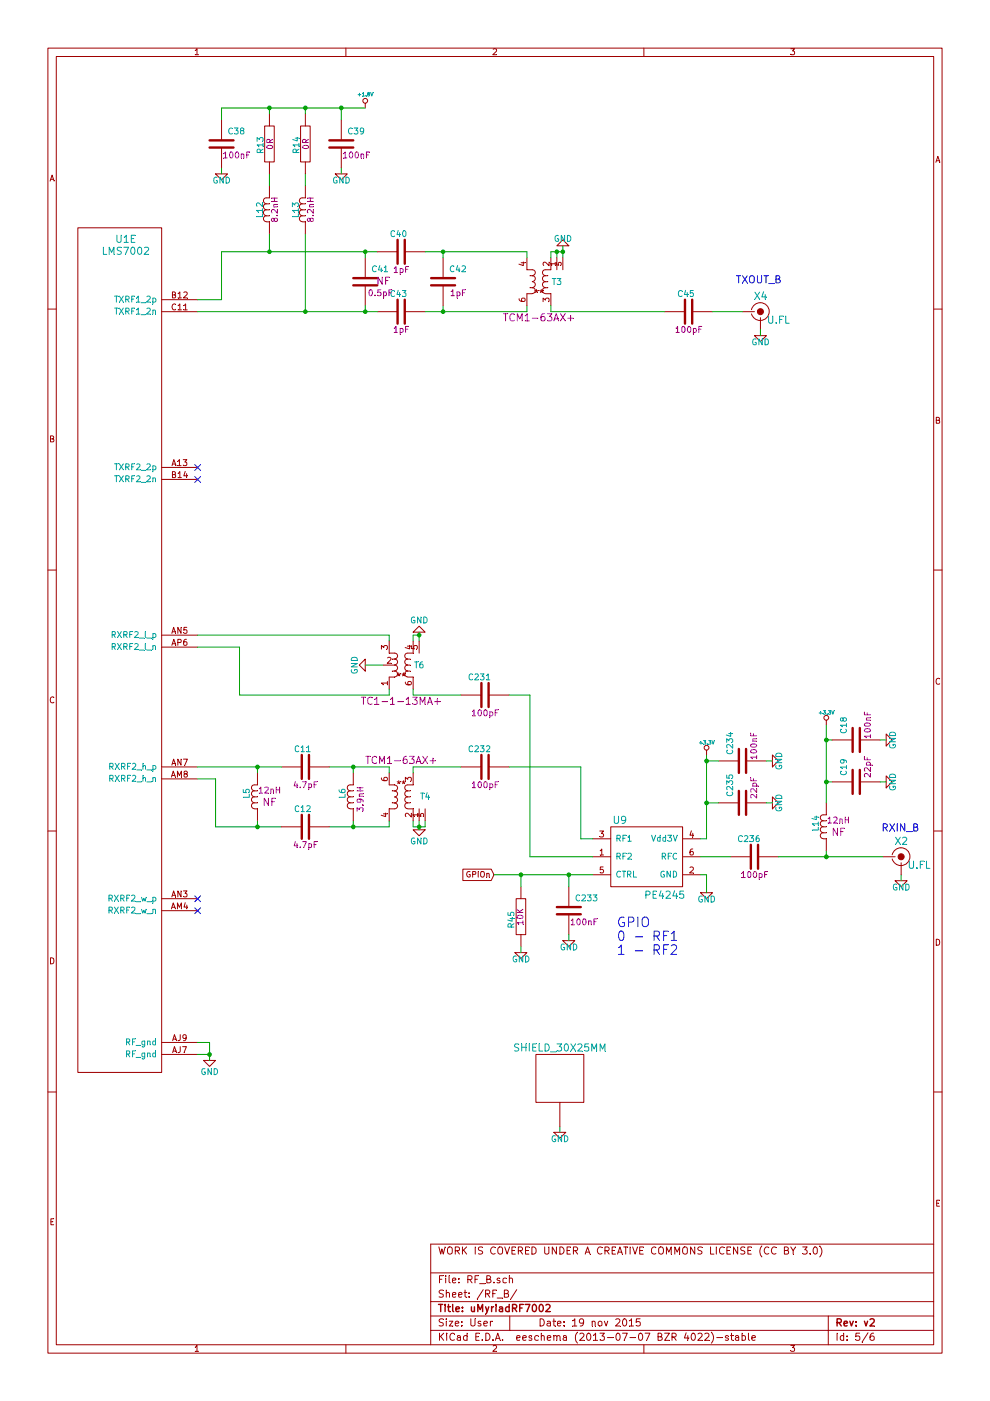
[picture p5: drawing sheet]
EESchema Schematic File Version 2
LIBS:power
LIBS:LMS7002EVB
LIBS:uMyriad7002-cache
EELAYER 27 0
EELAYER END
$Descr User 8266 11692
encoding utf-8
Sheet 5 6
Title "uMyriadRF7002"
Date "19 nov 2015"
Rev "v2"
Comp ""
Comment1 "WORK IS COVERED UNDER A CREATIVE COMMONS LICENSE (CC BY 3.0)"
Comment2 ""
Comment3 ""
Comment4 ""
$EndDescr
$Comp
L LMS7002 U1
U 5 1
P 650 1900
F 0 "U1" H 1050 1800 60  0000 C CNN
F 1 "LMS7002" H 1050 1700 60  0000 C CNN
F 2 "aQFN-261" H 1050 2050 60  0001 C CNN
F 3 "~" H 650 1900 60  0000 C CNN
	5    650  1900
	1    0    0    -1  
$EndComp
$Comp
L GND #PWR063
U 1 1
P 1750 8850
F 0 "#PWR063" H 1750 8950 50  0001 C CNN
F 1 "GND" H 1750 8750 50  0000 C CNN
F 2 "" H 1750 8850 60  0001 C CNN
F 3 "" H 1750 8850 60  0001 C CNN
	1    1750 8850
	1    0    0    -1  
$EndComp
NoConn ~ 1650 3900
NoConn ~ 1650 4000
$Comp
L 8.2NH_0402 L13
U 1 1
P 2550 1750
F 0 "L13" V 2475 1750 50  0000 C CNN
F 1 "8.2NH_0402" H 2600 2000 50  0001 C CNN
F 2 "IND_0402" H 2550 2100 60  0001 C CNN
F 3 "" H 2550 1750 60  0000 C CNN
F 4 "Coilcraft" H 2550 2400 60  0001 C CNN "Vendor"
F 5 "0402HP-8N2XJLU" H 2600 2300 60  0001 C CNN "Vendor Part Number"
F 6 "Coilcraft" H 2550 2500 60  0001 C CNN "Manufacturer"
F 7 "0402HP-8N2XJLU" H 2600 2600 60  0001 C CNN "Manufacturer Part Number"
F 8 "Inductor, 8.2 nH, 0402, 5%," H 2550 2200 60  0001 C CNN "Description"
F 9 "8.2nH" V 2600 1750 50  0000 C CNN "Component Value"
	1    2550 1750
	1    0    0    -1  
$EndComp
$Comp
L 8.2NH_0402 L12
U 1 1
P 2250 1750
F 0 "L12" V 2175 1750 50  0000 C CNN
F 1 "8.2NH_0402" H 2300 2000 50  0001 C CNN
F 2 "IND_0402" H 2250 2100 60  0001 C CNN
F 3 "" H 2250 1750 60  0000 C CNN
F 4 "Coilcraft" H 2250 2400 60  0001 C CNN "Vendor"
F 5 "0402HP-8N2XJLU" H 2300 2300 60  0001 C CNN "Vendor Part Number"
F 6 "Coilcraft" H 2250 2500 60  0001 C CNN "Manufacturer"
F 7 "0402HP-8N2XJLU" H 2300 2600 60  0001 C CNN "Manufacturer Part Number"
F 8 "Inductor, 8.2 nH, 0402, 5%," H 2250 2200 60  0001 C CNN "Description"
F 9 "8.2nH" V 2300 1750 50  0000 C CNN "Component Value"
	1    2250 1750
	1    0    0    -1  
$EndComp
$Comp
L 1PF_0402 C43
U 1 1
P 3350 2600
F 0 "C43" V 3500 2550 50  0000 L CNN
F 1 "1PF_0402" H 3140 2870 50  0001 L CNN
F 2 "SMD0402" H 3340 2950 39  0001 C CNN
F 3 "~" H 3350 2600 60  0000 C CNN
F 4 "DigiKey" H 3340 3340 60  0001 C CNN "Vendor"
F 5 "445-4854-1-ND" H 3330 3430 60  0001 C CNN "Vendor Part Number"
F 6 "TDK Corporation" H 3350 3250 60  0001 C CNN "Manufacturer"
F 7 "C1005C0G1H010B050BA" H 3290 3150 60  0001 C CNN "Manufacturer Part Number"
F 8 "CAP CER, 1PF, 50V, NP0, 0402," H 3370 3040 60  0001 C CNN "Description"
F 9 "1pF" V 3200 2600 50  0000 C CNN "Component Value"
	1    3350 2600
	0    -1   -1   0   
$EndComp
$Comp
L 1PF_0402 C40
U 1 1
P 3350 2100
F 0 "C40" V 3500 2050 50  0000 L CNN
F 1 "1PF_0402" H 3140 2370 50  0001 L CNN
F 2 "SMD0402" H 3340 2450 39  0001 C CNN
F 3 "~" H 3350 2100 60  0000 C CNN
F 4 "DigiKey" H 3340 2840 60  0001 C CNN "Vendor"
F 5 "445-4854-1-ND" H 3330 2930 60  0001 C CNN "Vendor Part Number"
F 6 "TDK Corporation" H 3350 2750 60  0001 C CNN "Manufacturer"
F 7 "C1005C0G1H010B050BA" H 3290 2650 60  0001 C CNN "Manufacturer Part Number"
F 8 "CAP CER, 1PF, 50V, NP0, 0402," H 3370 2540 60  0001 C CNN "Description"
F 9 "1pF" V 3200 2100 50  0000 C CNN "Component Value"
	1    3350 2100
	0    -1   -1   0   
$EndComp
$Comp
L 1PF_0402 C42
U 1 1
P 3700 2350
F 0 "C42" H 3750 2450 50  0000 L CNN
F 1 "1PF_0402" H 3490 2620 50  0001 L CNN
F 2 "SMD0402" H 3690 2700 39  0001 C CNN
F 3 "~" H 3700 2350 60  0000 C CNN
F 4 "DigiKey" H 3690 3090 60  0001 C CNN "Vendor"
F 5 "445-4854-1-ND" H 3680 3180 60  0001 C CNN "Vendor Part Number"
F 6 "TDK Corporation" H 3700 3000 60  0001 C CNN "Manufacturer"
F 7 "C1005C0G1H010B050BA" H 3640 2900 60  0001 C CNN "Manufacturer Part Number"
F 8 "CAP CER, 1PF, 50V, NP0, 0402," H 3720 2790 60  0001 C CNN "Description"
F 9 "1pF" H 3825 2250 50  0000 C CNN "Component Value"
	1    3700 2350
	1    0    0    -1  
$EndComp
$Comp
L 0.5PF_0402_NF C41
U 1 1
P 3050 2350
F 0 "C41" H 3100 2450 50  0000 L CNN
F 1 "0.5PF_0402_NF" H 2840 2620 50  0001 L CNN
F 2 "SMD0402" H 3040 2700 39  0001 C CNN
F 3 "" H 3050 2350 60  0000 C CNN
F 4 "DigiKey" H 3040 3090 60  0001 C CNN "Vendor"
F 5 "311-1001-1-ND" H 3030 3180 60  0001 C CNN "Vendor Part Number"
F 6 "Yageo" H 3050 3000 60  0001 C CNN "Manufacturer"
F 7 "CC0402CRNPO9BNR50" H 2990 2900 60  0001 C CNN "Manufacturer Part Number"
F 8 "CAP CER, 0.5PF, 50V, NPO, 0402," H 3070 2790 60  0001 C CNN "Description"
F 9 "0.5pF" H 3175 2250 50  0000 C CNN "Component Value"
F 10 "NF" H 3200 2350 60  0000 C CNN "Assemble"
	1    3050 2350
	1    0    0    -1  
$EndComp
$Comp
L 100PF_0402 C45
U 1 1
P 5750 2600
F 0 "C45" V 5900 2550 50  0000 L CNN
F 1 "100PF_0402" H 5950 2650 50  0001 L CNN
F 2 "SMD0402" H 5700 2600 60  0001 C CNN
F 3 "~" H 5800 2700 60  0000 C CNN
F 4 "Digi-Key" H 5900 2800 60  0001 C CNN "Vendor"
F 5 "311-1024-1-ND" H 6000 2900 60  0001 C CNN "Vendor Part Number"
F 6 "Yageo" H 6100 3000 60  0001 C CNN "Manufacturer"
F 7 "CC0402JRNPO9BN101" H 6200 3100 60  0001 C CNN "Manufacturer Part Number"
F 8 "CAP CER, 100PF, 50V, 5%, NPO, 0402," H 6300 3200 60  0001 C CNN "Description"
F 9 "100pF" V 5600 2600 50  0000 C CNN "Component Value"
	1    5750 2600
	0    -1   -1   0   
$EndComp
$Comp
L 100NF_0402 C39
U 1 1
P 2850 1200
F 0 "C39" H 2900 1300 50  0000 L CNN
F 1 "100NF_0402" H 3050 1250 50  0001 L CNN
F 2 "SMD0402" H 2800 1200 60  0001 C CNN
F 3 "~" H 2850 1200 60  0000 C CNN
F 4 "DigiKey" H 2950 1700 60  0001 C CNN "Vendor"
F 5 "311-1047-1-ND" H 3000 1800 60  0001 C CNN "Vendor Part Number"
F 6 "Yageo" H 2900 1600 60  0001 C CNN "Manufacturer"
F 7 "CC0402ZRY5V7BB104" H 2950 1500 60  0001 C CNN "Manufacturer Part Number"
F 8 "CAP, CER, 0.1UF, 16V, Y5V, 0402," H 3050 1400 60  0001 C CNN "Description"
F 9 "100nF" H 2975 1100 50  0000 C CNN "Component Value"
	1    2850 1200
	1    0    0    -1  
$EndComp
$Comp
L 100NF_0402 C38
U 1 1
P 1850 1200
F 0 "C38" H 1900 1300 50  0000 L CNN
F 1 "100NF_0402" H 2050 1250 50  0001 L CNN
F 2 "SMD0402" H 1800 1200 60  0001 C CNN
F 3 "~" H 1850 1200 60  0000 C CNN
F 4 "DigiKey" H 1950 1700 60  0001 C CNN "Vendor"
F 5 "311-1047-1-ND" H 2000 1800 60  0001 C CNN "Vendor Part Number"
F 6 "Yageo" H 1900 1600 60  0001 C CNN "Manufacturer"
F 7 "CC0402ZRY5V7BB104" H 1950 1500 60  0001 C CNN "Manufacturer Part Number"
F 8 "CAP, CER, 0.1UF, 16V, Y5V, 0402," H 2050 1400 60  0001 C CNN "Description"
F 9 "100nF" H 1975 1100 50  0000 C CNN "Component Value"
	1    1850 1200
	1    0    0    -1  
$EndComp
$Comp
L GND #PWR064
U 1 1
P 1850 1450
F 0 "#PWR064" H 1850 1550 50  0001 C CNN
F 1 "GND" H 1850 1390 50  0000 C CNN
F 2 "" H 1850 1450 60  0001 C CNN
F 3 "" H 1850 1450 60  0001 C CNN
	1    1850 1450
	1    0    0    -1  
$EndComp
$Comp
L +1.8V #PWR065
U 1 1
P 3050 900
F 0 "#PWR065" H 3050 1040 20  0001 C CNN
F 1 "+1.8V" H 3050 1010 30  0000 C CNN
F 2 "" H 3050 900 60  0000 C CNN
F 3 "" H 3050 900 60  0000 C CNN
	1    3050 900 
	1    0    0    -1  
$EndComp
$Comp
L GND #PWR066
U 1 1
P 2850 1450
F 0 "#PWR066" H 2850 1550 50  0001 C CNN
F 1 "GND" H 2850 1390 50  0000 C CNN
F 2 "" H 2850 1450 60  0001 C CNN
F 3 "" H 2850 1450 60  0001 C CNN
	1    2850 1450
	1    0    0    -1  
$EndComp
$Comp
L GND #PWR067
U 1 1
P 4700 2050
F 0 "#PWR067" H 4700 2150 50  0001 C CNN
F 1 "GND" H 4700 1990 50  0000 C CNN
F 2 "" H 4700 2050 60  0001 C CNN
F 3 "" H 4700 2050 60  0001 C CNN
	1    4700 2050
	-1   0    0    1   
$EndComp
$Comp
L GND #PWR068
U 1 1
P 3500 6925
F 0 "#PWR068" H 3500 7025 50  0001 C CNN
F 1 "GND" H 3500 6825 50  0000 C CNN
F 2 "" H 3500 6925 60  0001 C CNN
F 3 "" H 3500 6925 60  0001 C CNN
	1    3500 6925
	-1   0    0    -1  
$EndComp
$Comp
L U.FL X4
U 1 1
P 6350 2600
F 0 "X4" H 6350 2725 60  0000 C CNN
F 1 "U.FL" H 6500 2525 60  0000 C CNN
F 2 "U.FL" H 6325 2600 60  0001 C CNN
F 3 "" H 6500 2615 60  0000 C CNN
F 4 "Digi-Key" H 6575 3015 60  0001 C CNN "Vendor"
F 5 "WM5587CT-ND" H 6675 3115 60  0001 C CNN "Vendor Part Number"
F 6 "Molex Inc" H 6775 3215 60  0001 C CNN "Manufacturer"
F 7 "0734120110" H 6875 3315 60  0001 C CNN "Manufacturer Part Number"
F 8 "CONN UMC RCPT STR 50 OHM SMD" H 6975 3415 60  0001 C CNN "Description"
	1    6350 2600
	1    0    0    -1  
$EndComp
$Comp
L GND #PWR069
U 1 1
P 6350 2800
F 0 "#PWR069" H 6350 2900 50  0001 C CNN
F 1 "GND" H 6350 2740 50  0000 C CNN
F 2 "" H 6350 2800 60  0001 C CNN
F 3 "" H 6350 2800 60  0001 C CNN
	1    6350 2800
	1    0    0    -1  
$EndComp
Text Notes 6525 2375 2    60   ~ 0
TXOUT_B
NoConn ~ 1650 7500
NoConn ~ 1650 7600
$Comp
L TR_TC1 T6
U 1 1
P 3350 5550
F 0 "T6" H 3500 5550 50  0000 C CNN
F 1 "TR_TC1" H 3350 5925 50  0001 C CNN
F 2 "TC1-1-13MA+" H 3375 6025 60  0001 C CNN
F 3 "" H 3350 5790 60  0000 C CNN
F 4 "Municom" H 3350 6475 60  0001 C CNN "Vendor"
F 5 "TC1-1-13MA+" H 3400 6600 60  0001 C CNN "Vendor Part Number"
F 6 "Mini-Circuits" H 3400 6375 60  0001 C CNN "Manufacturer"
F 7 "TC1-1-13MA+" H 3475 6275 60  0001 C CNN "Manufacturer Part Number"
F 8 "RF Transformer, 4.5 - 3000 MHz, RF Power 0.25 Watt, Ratio 1:1, 50 Ohm," H 3575 6150 60  0001 C CNN "Description"
F 9 "TC1-1-13MA+" H 3350 5850 60  0000 C CNN "Component Value"
	1    3350 5550
	1    0    0    1   
$EndComp
$Comp
L GND #PWR070
U 1 1
P 3500 5275
F 0 "#PWR070" H 3500 5375 50  0001 C CNN
F 1 "GND" H 3500 5175 50  0000 C CNN
F 2 "" H 3500 5275 60  0001 C CNN
F 3 "" H 3500 5275 60  0001 C CNN
	1    3500 5275
	1    0    0    1   
$EndComp
$Comp
L GND #PWR071
U 1 1
P 3050 5550
F 0 "#PWR071" H 3050 5650 50  0001 C CNN
F 1 "GND" H 3050 5460 50  0000 C CNN
F 2 "" H 3050 5550 60  0001 C CNN
F 3 "" H 3050 5550 60  0001 C CNN
	1    3050 5550
	0    1    -1   0   
$EndComp
$Comp
L PE4245 U9
U 1 1
P 5100 6900
F 0 "U9" H 5175 6950 60  0000 C CNN
F 1 "PE4245" H 5550 6325 60  0000 C CNN
F 2 "6-DFN_PE4245" H 5300 6950 60  0001 C CNN
F 3 "~" H 5400 7050 60  0000 C CNN
F 4 "Digi-Key" H 5500 7150 60  0001 C CNN "Supplier"
F 5 "1046-1024-1-ND" H 5600 7250 60  0001 C CNN "Supplier Part Number"
F 6 "Peregrine Semiconductor" H 5700 7350 60  0001 C CNN "Manufacturer"
F 7 "4245-52" H 5800 7450 60  0001 C CNN "Manufacturer Part Number"
F 8 "IC RF SWITCH SPDT 50 OHM 6-DFN" H 5900 7550 60  0001 C CNN "Description"
	1    5100 6900
	1    0    0    -1  
$EndComp
$Comp
L 22PF_0402 C235
U 1 1
P 6200 6700
F 0 "C235" H 6250 6800 50  0000 L CNN
F 1 "22PF_0402" H 6400 6750 50  0001 L CNN
F 2 "SMD0402" H 6150 6700 39  0001 C CNN
F 3 "~" H 6200 6700 60  0000 C CNN
F 4 "DigiKey" H 6350 6900 60  0001 C CNN "Vendor"
F 5 "311-1018-1-ND" H 6450 7000 60  0001 C CNN "Vendor Part Number"
F 6 "Yageo" H 6550 7100 60  0001 C CNN "Manufacturer"
F 7 "CC0402JRNPO9BN220" H 6650 7200 60  0001 C CNN "Manufacturer Part Number"
F 8 "CAP CER, 22PF, 50V, 5%, NPO, 0402," H 6750 7300 60  0001 C CNN "Description"
F 9 "22pF" H 6325 6600 50  0000 C CNN "Component Value"
	1    6200 6700
	0    -1   -1   0   
$EndComp
$Comp
L 100NF_0402 C234
U 1 1
P 6200 6350
F 0 "C234" H 6250 6450 50  0000 L CNN
F 1 "100NF_0402" H 6400 6400 50  0001 L CNN
F 2 "SMD0402" H 6150 6350 60  0001 C CNN
F 3 "~" H 6200 6350 60  0000 C CNN
F 4 "DigiKey" H 6300 6850 60  0001 C CNN "Vendor"
F 5 "311-1047-1-ND" H 6350 6950 60  0001 C CNN "Vendor Part Number"
F 6 "Yageo" H 6250 6750 60  0001 C CNN "Manufacturer"
F 7 "CC0402ZRY5V7BB104" H 6300 6650 60  0001 C CNN "Manufacturer Part Number"
F 8 "CAP, CER, 0.1UF, 16V, Y5V, 0402," H 6400 6550 60  0001 C CNN "Description"
F 9 "100nF" H 6325 6250 50  0000 C CNN "Component Value"
	1    6200 6350
	0    -1   -1   0   
$EndComp
$Comp
L GND #PWR072
U 1 1
P 6450 6700
F 0 "#PWR072" H 6450 6800 50  0001 C CNN
F 1 "GND" H 6450 6640 50  0000 C CNN
F 2 "" H 6450 6700 60  0001 C CNN
F 3 "" H 6450 6700 60  0001 C CNN
	1    6450 6700
	0    -1   -1   0   
$EndComp
$Comp
L GND #PWR073
U 1 1
P 6450 6350
F 0 "#PWR073" H 6450 6450 50  0001 C CNN
F 1 "GND" H 6450 6290 50  0000 C CNN
F 2 "" H 6450 6350 60  0001 C CNN
F 3 "" H 6450 6350 60  0001 C CNN
	1    6450 6350
	0    -1   -1   0   
$EndComp
$Comp
L 100PF_0402 C236
U 1 1
P 6300 7150
F 0 "C236" V 6450 7100 50  0000 L CNN
F 1 "100PF_0402" H 6500 7200 50  0001 L CNN
F 2 "SMD0402" H 6250 7150 60  0001 C CNN
F 3 "~" H 6350 7250 60  0000 C CNN
F 4 "Digi-Key" H 6450 7350 60  0001 C CNN "Vendor"
F 5 "311-1024-1-ND" H 6550 7450 60  0001 C CNN "Vendor Part Number"
F 6 "Yageo" H 6650 7550 60  0001 C CNN "Manufacturer"
F 7 "CC0402JRNPO9BN101" H 6750 7650 60  0001 C CNN "Manufacturer Part Number"
F 8 "CAP CER, 100PF, 50V, 5%, NPO, 0402," H 6850 7750 60  0001 C CNN "Description"
F 9 "100pF" V 6150 7150 50  0000 C CNN "Component Value"
	1    6300 7150
	0    -1   -1   0   
$EndComp
$Comp
L GND #PWR074
U 1 1
P 5900 7450
F 0 "#PWR074" H 5900 7550 50  0001 C CNN
F 1 "GND" H 5900 7390 50  0000 C CNN
F 2 "" H 5900 7450 60  0001 C CNN
F 3 "" H 5900 7450 60  0001 C CNN
	1    5900 7450
	1    0    0    -1  
$EndComp
Text GLabel 4125 7300 0    47   Input ~ 0
GPIOn
$Comp
L 100NF_0402 C233
U 1 1
P 4750 7600
F 0 "C233" H 4800 7700 50  0000 L CNN
F 1 "100NF_0402" H 4950 7650 50  0001 L CNN
F 2 "SMD0402" H 4700 7600 60  0001 C CNN
F 3 "~" H 4750 7600 60  0000 C CNN
F 4 "DigiKey" H 4850 8100 60  0001 C CNN "Vendor"
F 5 "311-1047-1-ND" H 4900 8200 60  0001 C CNN "Vendor Part Number"
F 6 "Yageo" H 4800 8000 60  0001 C CNN "Manufacturer"
F 7 "CC0402ZRY5V7BB104" H 4850 7900 60  0001 C CNN "Manufacturer Part Number"
F 8 "CAP, CER, 0.1UF, 16V, Y5V, 0402," H 4950 7800 60  0001 C CNN "Description"
F 9 "100nF" H 4875 7500 50  0000 C CNN "Component Value"
	1    4750 7600
	1    0    0    -1  
$EndComp
$Comp
L GND #PWR075
U 1 1
P 4750 7850
F 0 "#PWR075" H 4750 7950 50  0001 C CNN
F 1 "GND" H 4750 7790 50  0000 C CNN
F 2 "" H 4750 7850 60  0001 C CNN
F 3 "" H 4750 7850 60  0001 C CNN
	1    4750 7850
	1    0    0    -1  
$EndComp
Text Notes 5150 7750 0    79   ~ 0
GPIO\n0 - RF1\n1 - RF2
$Comp
L 100PF_0402 C231
U 1 1
P 4050 5800
F 0 "C231" V 4200 5750 50  0000 L CNN
F 1 "100PF_0402" H 4250 5850 50  0001 L CNN
F 2 "SMD0402" H 4000 5800 60  0001 C CNN
F 3 "~" H 4100 5900 60  0000 C CNN
F 4 "Digi-Key" H 4200 6000 60  0001 C CNN "Vendor"
F 5 "311-1024-1-ND" H 4300 6100 60  0001 C CNN "Vendor Part Number"
F 6 "Yageo" H 4400 6200 60  0001 C CNN "Manufacturer"
F 7 "CC0402JRNPO9BN101" H 4500 6300 60  0001 C CNN "Manufacturer Part Number"
F 8 "CAP CER, 100PF, 50V, 5%, NPO, 0402," H 4600 6400 60  0001 C CNN "Description"
F 9 "100pF" V 3900 5800 50  0000 C CNN "Component Value"
	1    4050 5800
	0    -1   -1   0   
$EndComp
$Comp
L 100PF_0402 C232
U 1 1
P 4050 6400
F 0 "C232" V 4200 6350 50  0000 L CNN
F 1 "100PF_0402" H 4250 6450 50  0001 L CNN
F 2 "SMD0402" H 4000 6400 60  0001 C CNN
F 3 "~" H 4100 6500 60  0000 C CNN
F 4 "Digi-Key" H 4200 6600 60  0001 C CNN "Vendor"
F 5 "311-1024-1-ND" H 4300 6700 60  0001 C CNN "Vendor Part Number"
F 6 "Yageo" H 4400 6800 60  0001 C CNN "Manufacturer"
F 7 "CC0402JRNPO9BN101" H 4500 6900 60  0001 C CNN "Manufacturer Part Number"
F 8 "CAP CER, 100PF, 50V, 5%, NPO, 0402," H 4600 7000 60  0001 C CNN "Description"
F 9 "100pF" V 3900 6400 50  0000 C CNN "Component Value"
	1    4050 6400
	0    -1   -1   0   
$EndComp
Wire Wire Line
	1650 8700 1750 8700
Wire Wire Line
	1750 8700 1750 8850
Wire Wire Line
	1650 8800 1750 8800
Connection ~ 1750 8800
Wire Wire Line
	1650 2600 3150 2600
Wire Wire Line
	4400 2600 4400 2550
Wire Wire Line
	4400 2100 4400 2150
Wire Wire Line
	3550 2600 4400 2600
Wire Wire Line
	3550 2100 4400 2100
Connection ~ 3700 2600
Wire Wire Line
	3700 2550 3700 2600
Connection ~ 3700 2100
Wire Wire Line
	3700 2150 3700 2100
Connection ~ 2250 900 
Wire Wire Line
	1850 1000 1850 900 
Wire Wire Line
	1850 1400 1850 1450
Wire Wire Line
	1850 2500 1650 2500
Wire Wire Line
	6200 2600 5950 2600
Wire Wire Line
	1850 2100 3150 2100
Connection ~ 2550 2600
Connection ~ 2250 2100
Wire Wire Line
	3050 2600 3050 2550
Connection ~ 3050 2100
Wire Wire Line
	3050 2150 3050 2100
Wire Wire Line
	2850 1400 2850 1450
Wire Wire Line
	2850 900  2850 1000
Connection ~ 2550 900 
Connection ~ 3050 2600
Wire Wire Line
	1850 900  3050 900 
Connection ~ 2850 900 
Wire Wire Line
	4700 2150 4700 2050
Wire Wire Line
	1850 2500 1850 2100
Wire Wire Line
	2250 1450 2250 1550
Wire Wire Line
	2550 1450 2550 1550
Wire Wire Line
	2250 1950 2250 2100
Wire Wire Line
	2550 1950 2550 2600
Wire Wire Line
	3250 6900 3250 6850
Wire Wire Line
	3250 6400 3250 6450
Wire Wire Line
	3500 6850 3500 6925
Wire Wire Line
	6350 2750 6350 2800
Wire Wire Line
	3250 5800 3250 5750
Wire Wire Line
	3250 5300 3250 5350
Wire Wire Line
	3500 5350 3500 5275
Wire Wire Line
	3200 5550 3050 5550
Wire Wire Line
	2000 5400 2000 5800
Wire Wire Line
	6400 6700 6450 6700
Wire Wire Line
	6400 6350 6450 6350
Wire Wire Line
	5900 6300 5900 7000
Wire Wire Line
	5900 6350 6000 6350
Wire Wire Line
	6000 6700 5900 6700
Connection ~ 5900 6700
Connection ~ 5900 6350
Wire Wire Line
	5900 7000 5850 7000
Wire Wire Line
	5850 7300 5900 7300
Wire Wire Line
	5900 7300 5900 7450
Wire Wire Line
	4750 7800 4750 7850
Wire Wire Line
	4125 7300 4950 7300
Wire Wire Line
	4750 7400 4750 7300
Connection ~ 4750 7300
$Comp
L U.FL X2
U 1 1
P 7525 7150
F 0 "X2" H 7525 7275 60  0000 C CNN
F 1 "U.FL" H 7675 7075 60  0000 C CNN
F 2 "U.FL" H 7500 7150 60  0001 C CNN
F 3 "" H 7675 7165 60  0000 C CNN
F 4 "Digi-Key" H 7750 7565 60  0001 C CNN "Vendor"
F 5 "WM5587CT-ND" H 7850 7665 60  0001 C CNN "Vendor Part Number"
F 6 "Molex Inc" H 7950 7765 60  0001 C CNN "Manufacturer"
F 7 "0734120110" H 8050 7865 60  0001 C CNN "Manufacturer Part Number"
F 8 "CONN UMC RCPT STR 50 OHM SMD" H 8150 7965 60  0001 C CNN "Description"
	1    7525 7150
	1    0    0    -1  
$EndComp
$Comp
L GND #PWR076
U 1 1
P 7525 7350
F 0 "#PWR076" H 7525 7450 50  0001 C CNN
F 1 "GND" H 7525 7290 50  0000 C CNN
F 2 "" H 7525 7350 60  0001 C CNN
F 3 "" H 7525 7350 60  0001 C CNN
	1    7525 7350
	1    0    0    -1  
$EndComp
Wire Wire Line
	7525 7300 7525 7350
Text Notes 7675 6950 2    60   ~ 0
RXIN_B
Wire Wire Line
	6500 7150 7375 7150
Wire Wire Line
	5850 7150 6100 7150
Wire Wire Line
	3450 5350 3450 5300
Wire Wire Line
	3450 5300 3500 5300
Connection ~ 3500 5300
Wire Wire Line
	3550 6850 3550 6900
Wire Wire Line
	3550 6900 3450 6900
Connection ~ 3500 6900
Wire Wire Line
	2000 5800 3250 5800
$Comp
L 10K_0402 R45
U 1 1
P 4350 7650
F 0 "R45" V 4275 7625 50  0000 C CNN
F 1 "10K_0402" V 4175 7625 50  0001 C CNN
F 2 "SMD0402" V 4050 7625 60  0001 C CNN
F 3 "" H 4350 7650 60  0000 C CNN
F 4 "Digi-Key" V 4530 7750 60  0001 C CNN "Vendor"
F 5 "RMCF0402FT10K0CT-ND" V 4630 7850 60  0001 C CNN "Vendor Part Number"
F 6 "Stackpole Electronics Inc" V 4730 7950 60  0001 C CNN "Manufacturer"
F 7 "RMCF0402FT10K0" V 4830 8050 60  0001 C CNN "Manufacturer Part Number"
F 8 "RES 10K OHM 1/16W 1% 0402" V 4930 8150 60  0001 C CNN "Description"
F 9 "10K" V 4350 7650 50  0000 C CNN "Component Value"
	1    4350 7650
	1    0    0    -1  
$EndComp
Wire Wire Line
	4850 6400 4850 7000
Wire Wire Line
	4850 7000 4950 7000
Wire Wire Line
	4425 7150 4950 7150
$Comp
L GND #PWR077
U 1 1
P 4350 7950
F 0 "#PWR077" H 4350 8050 50  0001 C CNN
F 1 "GND" H 4350 7890 50  0000 C CNN
F 2 "" H 4350 7950 60  0001 C CNN
F 3 "" H 4350 7950 60  0001 C CNN
	1    4350 7950
	1    0    0    -1  
$EndComp
Wire Wire Line
	4350 7900 4350 7950
Wire Wire Line
	4350 7400 4350 7300
Connection ~ 4350 7300
Wire Wire Line
	4650 2150 4650 2100
Wire Wire Line
	4700 2100 4600 2100
Connection ~ 4700 2100
Wire Wire Line
	3850 5800 3450 5800
Wire Wire Line
	3450 5800 3450 5750
Wire Wire Line
	4425 7150 4425 5800
Wire Wire Line
	4425 5800 4250 5800
$Comp
L +3.3V #PWR078
U 1 1
P 5900 6300
F 0 "#PWR078" H 5900 6260 30  0001 C CNN
F 1 "+3.3V" H 5900 6400 30  0000 C CNN
F 2 "~" H 5900 6300 60  0000 C CNN
F 3 "~" H 5900 6300 60  0000 C CNN
	1    5900 6300
	1    0    0    -1  
$EndComp
$Comp
L GND #PWR079
U 1 1
P 4675 9450
F 0 "#PWR079" H 4675 9550 50  0001 C CNN
F 1 "GND" H 4675 9390 50  0000 C CNN
F 2 "" H 4675 9450 60  0001 C CNN
F 3 "" H 4675 9450 60  0001 C CNN
	1    4675 9450
	1    0    0    -1  
$EndComp
Wire Wire Line
	4675 9400 4675 9450
$Comp
L SHIELD_30X25MM EK2
U 1 1
P 4675 9200
F 0 "EK2" H 4675 9300 60  0001 C CNN
F 1 "SHIELD_30X25MM" H 4675 9650 60  0000 C CNN
F 2 "shield_30x25mm" H 4675 9300 60  0001 C CNN
F 3 "~" H 4675 9300 60  0001 C CNN
F 4 "NOFIT" H 4675 9200 60  0001 C CNN "Assemble"
	1    4675 9200
	1    0    0    -1  
$EndComp
$Comp
L TR_TCM1-63AX+ T4
U 1 1
P 3350 6650
F 0 "T4" H 3550 6650 50  0000 C CNN
F 1 "TR_TCM1-63AX+" H 3350 7025 50  0001 C CNN
F 2 "TCM1-63AX+" H 3375 7125 60  0001 C CNN
F 3 "~" H 3350 6890 60  0000 C CNN
F 4 "Mini-Circuits" H 3400 7475 60  0001 C CNN "Manufacturer"
F 5 "RF Transformer; 10 - 6000 MHz; RF Power 0.2 Watt; Ratio 1:1; 50 Ohm;" H 3575 7250 60  0001 C CNN "Description"
F 6 "TCM1-63AX+" H 3475 7375 60  0001 C CNN "Manufacturer Part Number"
F 7 "TCM1-63AX+" H 3400 7700 60  0001 C CNN "Vendor Part Number"
F 8 "TCM1-63AX+" H 3350 6950 60  0000 C CNN "Component Value"
	1    3350 6650
	1    0    0    -1  
$EndComp
Wire Wire Line
	3450 6900 3450 6850
$Comp
L TR_TCM1-63AX+ T3
U 1 1
P 4500 2350
F 0 "T3" H 4650 2350 50  0000 C CNN
F 1 "TR_TCM1-63AX+" H 4500 2725 50  0001 C CNN
F 2 "TCM1-63AX+" H 4525 2825 60  0001 C CNN
F 3 "~" H 4500 2590 60  0000 C CNN
F 4 "Mini-Circuits" H 4550 3175 60  0001 C CNN "Manufacturer"
F 5 "RF Transformer; 10 - 6000 MHz; RF Power 0.2 Watt; Ratio 1:1; 50 Ohm;" H 4725 2950 60  0001 C CNN "Description"
F 6 "TCM1-63AX+" H 4625 3075 60  0001 C CNN "Manufacturer Part Number"
F 7 "TCM1-63AX+" H 4550 3400 60  0001 C CNN "Vendor Part Number"
F 8 "TCM1-63AX+" H 4500 2650 60  0000 C CNN "Component Value"
	1    4500 2350
	1    0    0    1   
$EndComp
Wire Wire Line
	4600 2100 4600 2150
Connection ~ 4650 2100
Wire Wire Line
	5550 2600 4600 2600
Wire Wire Line
	4600 2600 4600 2550
Wire Wire Line
	3850 6400 3450 6400
Wire Wire Line
	3450 6400 3450 6450
Wire Wire Line
	4250 6400 4850 6400
$Comp
L 12NH_0402_NF L5
U 1 1
P 2150 6650
F 0 "L5" V 2065 6680 50  0000 C CNN
F 1 "12NH_0402_NF" H 2200 6900 50  0001 C CNN
F 2 "IND_0402" H 2150 7000 60  0001 C CNN
F 3 "~" H 2150 6650 60  0000 C CNN
F 4 "Coilcraft" H 2150 7300 60  0001 C CNN "Vendor"
F 5 "0402HP-12NX_LU" H 2200 7200 60  0001 C CNN "Vendor Part Number"
F 6 "Coilcraft" H 2150 7400 60  0001 C CNN "Manufacturer"
F 7 "0402HP-12NX_LU" H 2200 7500 60  0001 C CNN "Manufacturer Part Number"
F 8 "Inductor, 12 nH, 0402, 5%," H 2150 7100 60  0001 C CNN "Description"
F 9 "12nH" H 2250 6700 50  0000 C CNN "Component Value"
F 10 "NF" H 2250 6600 60  0000 C CNN "Assemble"
	1    2150 6650
	1    0    0    -1  
$EndComp
Wire Wire Line
	2150 6850 2150 6900
Connection ~ 2150 6900
Wire Wire Line
	2150 6450 2150 6400
Connection ~ 2150 6400
Wire Wire Line
	2950 6850 2950 6900
Connection ~ 2950 6900
Wire Wire Line
	2950 6450 2950 6400
Connection ~ 2950 6400
Wire Wire Line
	2750 6400 3250 6400
Wire Wire Line
	2750 6900 3250 6900
Wire Wire Line
	1800 6900 2350 6900
Wire Wire Line
	1800 6500 1800 6900
$Comp
L 4.7PF_0402 C11
U 1 1
P 2550 6400
F 0 "C11" V 2700 6350 50  0000 L CNN
F 1 "4.7PF_0402" H 2340 6670 50  0001 L CNN
F 2 "SMD0402" H 2540 6750 39  0001 C CNN
F 3 "~" H 2550 6400 60  0000 C CNN
F 4 "DigiKey" H 2540 7140 60  0001 C CNN "Vendor"
F 5 "490-6244-1-ND" H 2530 7230 60  0001 C CNN "Vendor Part Number"
F 6 "Murata Electronics North America" H 2550 7050 60  0001 C CNN "Manufacturer"
F 7 "GRM1555C1H4R7BA01D" H 2490 6950 60  0001 C CNN "Manufacturer Part Number"
F 8 "CAP CER 4.7PF 50V NP0 0402" H 2570 6840 60  0001 C CNN "Description"
F 9 "4.7pF" V 2400 6400 50  0000 C CNN "Component Value"
	1    2550 6400
	0    -1   -1   0   
$EndComp
$Comp
L 4.7PF_0402 C12
U 1 1
P 2550 6900
F 0 "C12" V 2700 6850 50  0000 L CNN
F 1 "4.7PF_0402" H 2340 7170 50  0001 L CNN
F 2 "SMD0402" H 2540 7250 39  0001 C CNN
F 3 "~" H 2550 6900 60  0000 C CNN
F 4 "DigiKey" H 2540 7640 60  0001 C CNN "Vendor"
F 5 "490-6244-1-ND" H 2530 7730 60  0001 C CNN "Vendor Part Number"
F 6 "Murata Electronics North America" H 2550 7550 60  0001 C CNN "Manufacturer"
F 7 "GRM1555C1H4R7BA01D" H 2490 7450 60  0001 C CNN "Manufacturer Part Number"
F 8 "CAP CER 4.7PF 50V NP0 0402" H 2570 7340 60  0001 C CNN "Description"
F 9 "4.7pF" V 2400 6900 50  0000 C CNN "Component Value"
	1    2550 6900
	0    -1   -1   0   
$EndComp
$Comp
L 3.9NH_0402 L6
U 1 1
P 2950 6650
F 0 "L6" V 2865 6680 50  0000 C CNN
F 1 "3.9NH_0402" H 3000 6900 50  0001 C CNN
F 2 "IND_0402" H 2950 7000 60  0001 C CNN
F 3 "~" H 2950 6650 60  0000 C CNN
F 4 "Coilcraft" H 2950 7300 60  0001 C CNN "Vendor"
F 5 "0402HP-3N9XGLU" H 3000 7200 60  0001 C CNN "Vendor Part Number"
F 6 "Coilcraft" H 2950 7400 60  0001 C CNN "Manufacturer"
F 7 "0402HP-3N9XGLU" H 3000 7500 60  0001 C CNN "Manufacturer Part Number"
F 8 "Inductor, 3.9 nH, 0402, 2%," H 2950 7100 60  0001 C CNN "Description"
F 9 "3.9nH" V 3015 6630 50  0000 C CNN "Component Value"
	1    2950 6650
	1    0    0    -1  
$EndComp
$Comp
L 12NH_0402_NF L14
U 1 1
P 6900 6900
F 0 "L14" V 6815 6930 50  0000 C CNN
F 1 "12NH_0402_NF" H 6950 7150 50  0001 C CNN
F 2 "IND_0402" H 6900 7250 60  0001 C CNN
F 3 "~" H 6900 6900 60  0000 C CNN
F 4 "Coilcraft" H 6900 7550 60  0001 C CNN "Vendor"
F 5 "0402HP-12NX_LU" H 6950 7450 60  0001 C CNN "Vendor Part Number"
F 6 "Coilcraft" H 6900 7650 60  0001 C CNN "Manufacturer"
F 7 "0402HP-12NX_LU" H 6950 7750 60  0001 C CNN "Manufacturer Part Number"
F 8 "Inductor, 12 nH, 0402, 5%," H 6900 7350 60  0001 C CNN "Description"
F 9 "12nH" H 7000 6950 50  0000 C CNN "Component Value"
F 10 "NF" H 7000 6850 60  0000 C CNN "Assemble"
	1    6900 6900
	1    0    0    -1  
$EndComp
$Comp
L 22PF_0402 C19
U 1 1
P 7150 6525
F 0 "C19" H 7200 6625 50  0000 L CNN
F 1 "22PF_0402" H 7350 6575 50  0001 L CNN
F 2 "SMD0402" H 7100 6525 39  0001 C CNN
F 3 "~" H 7150 6525 60  0000 C CNN
F 4 "DigiKey" H 7300 6725 60  0001 C CNN "Vendor"
F 5 "311-1018-1-ND" H 7400 6825 60  0001 C CNN "Vendor Part Number"
F 6 "Yageo" H 7500 6925 60  0001 C CNN "Manufacturer"
F 7 "CC0402JRNPO9BN220" H 7600 7025 60  0001 C CNN "Manufacturer Part Number"
F 8 "CAP CER, 22PF, 50V, 5%, NPO, 0402," H 7700 7125 60  0001 C CNN "Description"
F 9 "22pF" H 7275 6425 50  0000 C CNN "Component Value"
	1    7150 6525
	0    -1   -1   0   
$EndComp
$Comp
L 100NF_0402 C18
U 1 1
P 7150 6175
F 0 "C18" H 7200 6275 50  0000 L CNN
F 1 "100NF_0402" H 7350 6225 50  0001 L CNN
F 2 "SMD0402" H 7100 6175 60  0001 C CNN
F 3 "~" H 7150 6175 60  0000 C CNN
F 4 "DigiKey" H 7250 6675 60  0001 C CNN "Vendor"
F 5 "311-1047-1-ND" H 7300 6775 60  0001 C CNN "Vendor Part Number"
F 6 "Yageo" H 7200 6575 60  0001 C CNN "Manufacturer"
F 7 "CC0402ZRY5V7BB104" H 7250 6475 60  0001 C CNN "Manufacturer Part Number"
F 8 "CAP, CER, 0.1UF, 16V, Y5V, 0402," H 7350 6375 60  0001 C CNN "Description"
F 9 "100nF" H 7275 6075 50  0000 C CNN "Component Value"
	1    7150 6175
	0    -1   -1   0   
$EndComp
$Comp
L GND #PWR080
U 1 1
P 7400 6525
F 0 "#PWR080" H 7400 6625 50  0001 C CNN
F 1 "GND" H 7400 6465 50  0000 C CNN
F 2 "" H 7400 6525 60  0001 C CNN
F 3 "" H 7400 6525 60  0001 C CNN
	1    7400 6525
	0    -1   -1   0   
$EndComp
$Comp
L GND #PWR081
U 1 1
P 7400 6175
F 0 "#PWR081" H 7400 6275 50  0001 C CNN
F 1 "GND" H 7400 6115 50  0000 C CNN
F 2 "" H 7400 6175 60  0001 C CNN
F 3 "" H 7400 6175 60  0001 C CNN
	1    7400 6175
	0    -1   -1   0   
$EndComp
Wire Wire Line
	7350 6525 7400 6525
Wire Wire Line
	7350 6175 7400 6175
$Comp
L +3.3V #PWR082
U 1 1
P 6900 6050
F 0 "#PWR082" H 6900 6010 30  0001 C CNN
F 1 "+3.3V" H 6900 6150 30  0000 C CNN
F 2 "~" H 6900 6050 60  0000 C CNN
F 3 "~" H 6900 6050 60  0000 C CNN
	1    6900 6050
	1    0    0    -1  
$EndComp
Wire Wire Line
	6900 6050 6900 6700
Wire Wire Line
	6950 6525 6900 6525
Connection ~ 6900 6525
Wire Wire Line
	6950 6175 6900 6175
Connection ~ 6900 6175
Wire Wire Line
	1800 6500 1650 6500
Wire Wire Line
	1650 6400 2350 6400
Wire Wire Line
	2000 5400 1650 5400
Wire Wire Line
	1650 5300 3250 5300
Wire Wire Line
	6900 7100 6900 7150
Connection ~ 6900 7150
$Comp
L 0R_0805 R13
U 1 1
P 2250 1200
F 0 "R13" H 2240 1270 50  0000 C CNN
F 1 "0R_0805" H 2225 1375 50  0001 C CNN
F 2 "SM0805" H 2200 1450 60  0001 C CNN
F 3 "~" V 2250 1200 60  0000 C CNN
F 4 "Digi-Key" H 2250 1860 60  0001 C CNN "Vendor"
F 5 "311-0.0ARCT-ND" H 2270 1930 60  0001 C CNN "Vendor Part Number"
F 6 "Yageo" H 2260 1770 60  0001 C CNN "Manufacturer"
F 7 "RC0805JR-070RL" H 2270 1640 60  0001 C CNN "Manufacturer Part Number"
F 8 "RES SMD 0.0 OHM JUMPER 1/8W 0805" H 2250 1540 60  0001 C CNN "Description"
F 9 "0R" H 2250 1190 50  0000 C CNN "Component Value"
	1    2250 1200
	0    -1   -1   0   
$EndComp
$Comp
L 0R_0805 R14
U 1 1
P 2550 1200
F 0 "R14" H 2540 1270 50  0000 C CNN
F 1 "0R_0805" H 2525 1375 50  0001 C CNN
F 2 "SM0805" H 2500 1450 60  0001 C CNN
F 3 "~" V 2550 1200 60  0000 C CNN
F 4 "Digi-Key" H 2550 1860 60  0001 C CNN "Vendor"
F 5 "311-0.0ARCT-ND" H 2570 1930 60  0001 C CNN "Vendor Part Number"
F 6 "Yageo" H 2560 1770 60  0001 C CNN "Manufacturer"
F 7 "RC0805JR-070RL" H 2570 1640 60  0001 C CNN "Manufacturer Part Number"
F 8 "RES SMD 0.0 OHM JUMPER 1/8W 0805" H 2550 1540 60  0001 C CNN "Description"
F 9 "0R" H 2550 1190 50  0000 C CNN "Component Value"
	1    2550 1200
	0    -1   -1   0   
$EndComp
Wire Wire Line
	2250 950  2250 900 
Wire Wire Line
	2550 950  2550 900 
$EndSCHEMATC
